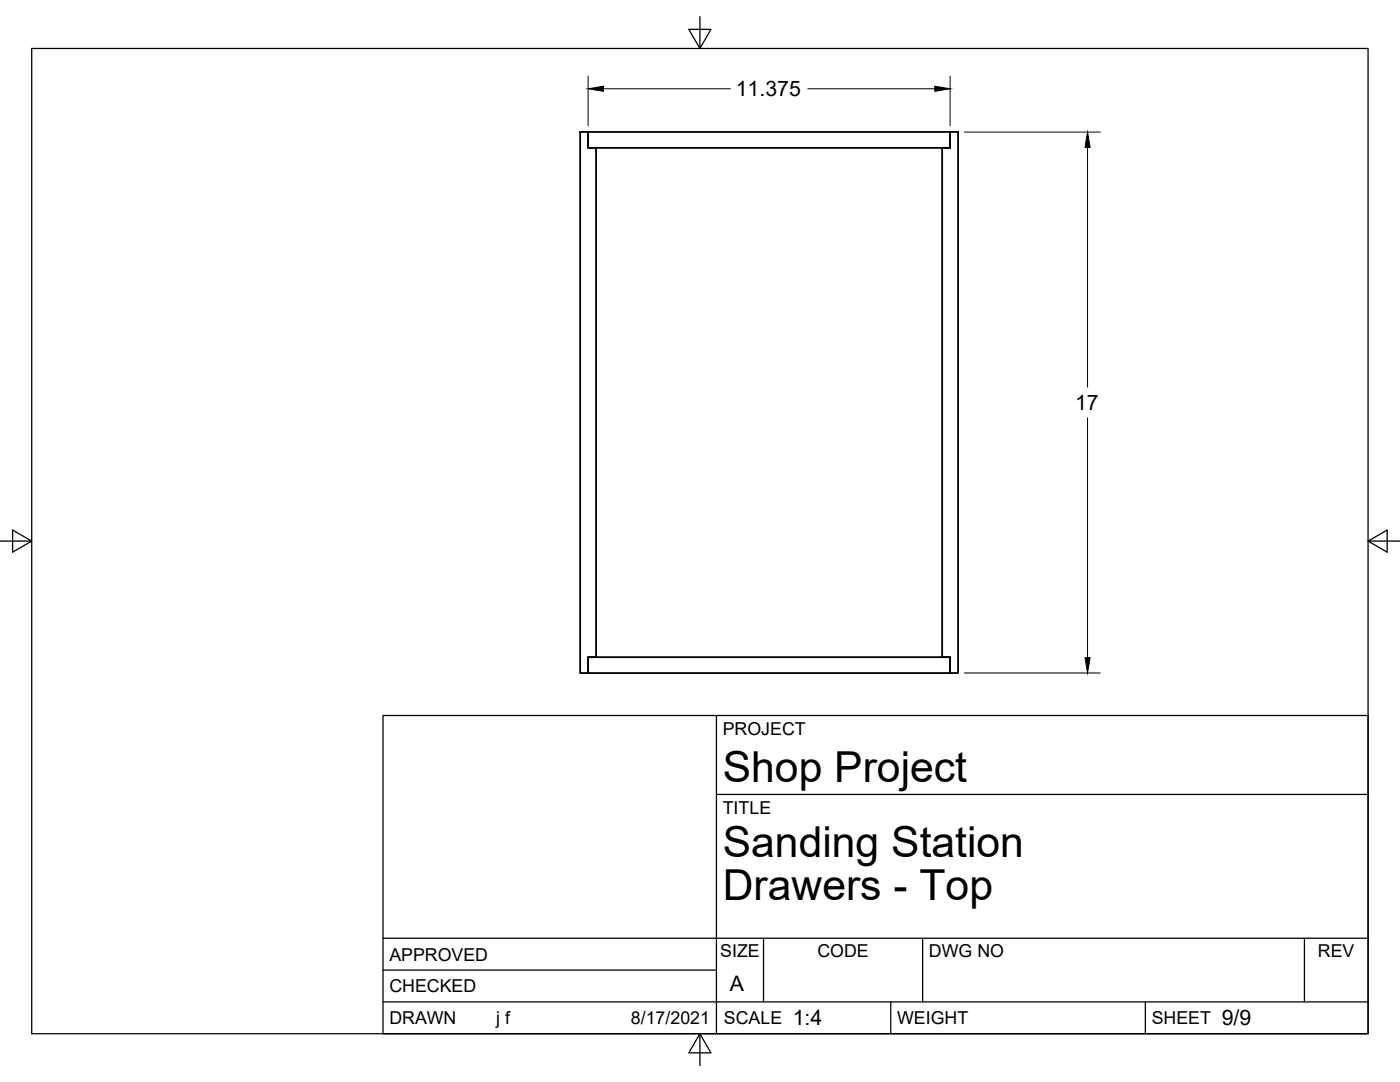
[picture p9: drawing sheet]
<svg xmlns="http://www.w3.org/2000/svg" width="279mm" height="216mm" viewBox="0 0 279 216" stroke-linecap="round" stroke-linejoin="round" font-family="sans-serif">
<!-- layer: Visible -->
<path d="M115.8 26.3h1.6v3.2h1.6v101.6h-1.6v3.2h-1.6zM117.4 26.3h72.2v3.2h-72.2zM189.6 26.3h1.6v108h-1.6v-3.2h-1.6v-101.6h1.6zM117.4 131.1h72.2v3.2h-72.2z" fill="none" stroke="#000" stroke-width=".36"/>
<!-- layer: Border -->
<path d="M6.3 9.7h266.7v196.6h-266.7zM139.7 3.3v6.4l2.2-3.8h-4.4l2.2 3.8M0 108h6.3l-3.8-2.2v4.4l3.8-2.2M273 108l3.8 2.2v-4.4l-3.8 2.2h6.4M139.7 206.3l-2.2 3.8h4.4l-2.2-3.8v6.3" fill="none" stroke="#000" stroke-width=".25"/>
<!-- layer: Titleblock -->
<path d="M76.4 142.8h196.6v63.5h-196.6zM143 158.5h130M143 142.8v63.5M76.4 199.9h196.6M76.4 193.6h66.6M76.4 187.2h196.6M152.4 187.2v12.7M177.8 199.9v6.4M184.1 187.2v12.7M228.6 199.9v6.4M260.3 187.2v12.7" fill="none" stroke="#000" stroke-width=".25"/>
<!-- layer: Dimensions -->
<path d="M117.4 15.2v9.9M120.4 17.7h25.4M161.2 17.7h25.4M189.6 15.2v9.9M192.5 26.4h27.1M217 29.4v47.9M217 83.4v47.8M192.5 134.3h27.1" fill="none" stroke="#000" stroke-width=".2"/>
<path d="M117.4 17.7l3-.5v1zM186.6 17.2l3 .5-3 .5zM217 26.4l.6 3h-1.1zM216.5 131.2h1.1l-.6 3.1z" fill="#000" stroke="#000" stroke-width=".2"/>
<g font-size="8.5">
<text x="144.3" y="156">Shop Project</text>
<text x="144.3" y="171">Sanding Station</text>
<text x="144.3" y="179.6">Drawers - Top</text>
</g>
<g font-size="4.3">
<text x="146.8" y="19.2">11.375</text>
<text x="214.5" y="81.8">17</text>
<text x="145.7" y="197.7">A</text>
<text x="158.2" y="204.6">1:4</text>
<text x="243.8" y="204.6">9/9</text>
</g>
<g font-size="3.5">
<text x="144.3" y="146.6">PROJECT</text>
<text x="144.3" y="162.3">TITLE</text>
<text x="77.7" y="191.7">APPROVED</text>
<text x="143.7" y="191">SIZE</text>
<text x="163.1" y="191">CODE</text>
<text x="185.4" y="191">DWG NO</text>
<text x="263" y="191">REV</text>
<text x="77.7" y="198">CHECKED</text>
<text x="77.7" y="204.4">DRAWN</text>
<text x="99" y="204.4">j f</text>
<text x="125.9" y="204.4">8/17/2021</text>
<text x="144.5" y="204.4">SCALE</text>
<text x="179" y="204.4">WEIGHT</text>
<text x="229.8" y="204.4">SHEET</text>
</g>
</svg>
